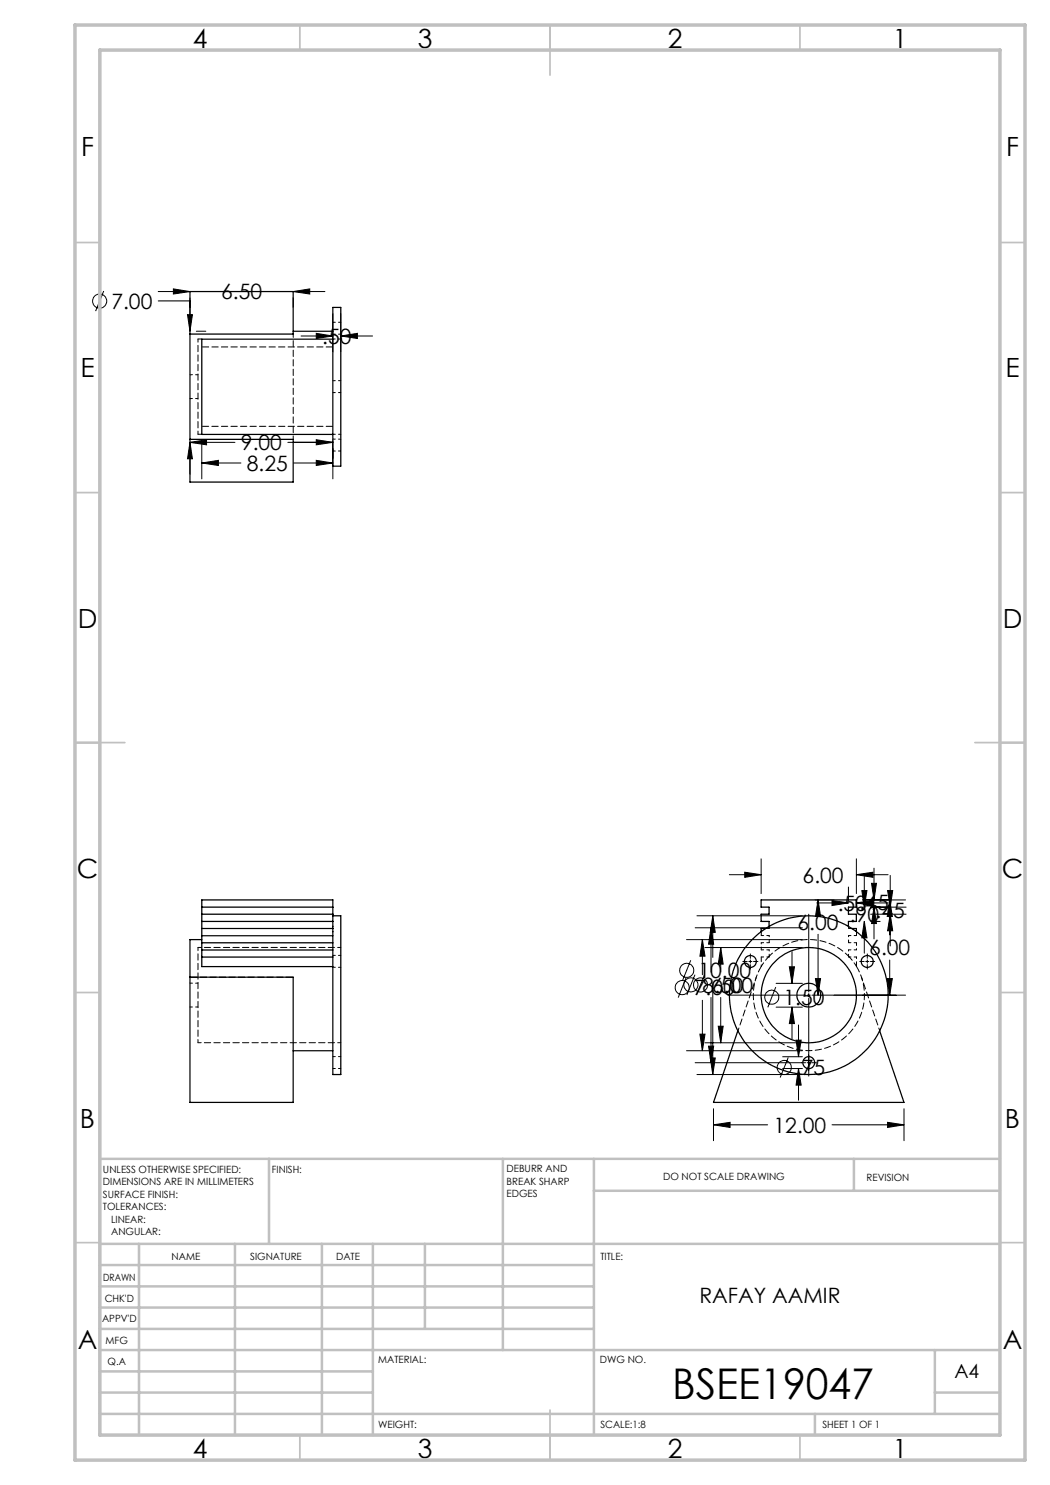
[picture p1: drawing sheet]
<svg xmlns="http://www.w3.org/2000/svg" width="210mm" height="297mm" viewBox="0 0 210 297" stroke-linecap="round" stroke-linejoin="round" font-family="sans-serif">
<g fill="none" stroke="#000" stroke-width=".2">
<path d="M20.7 58.2l-1.6 4M31.6 58.3h6.4M34.7 57.8l3.3 .5-3.3 .5zM38 59.6v6.6M58.6 58.3l3.3-.5v1zM58.6 59.6v1.9M58.6 58.3h6.4M31.6 60.2h6.4M37.5 62.9h1l-.5 3.3zM39.3 66.2h1.9M60.2 67.2h6.4M63.3 66.7l3.3 .5-3.3 .5z"/>
<path d="M66.6 62.8v7.6M68.2 67.2l3.3-.5v1zM68.2 62.8v7.6M68.2 67.2h6.3M38 88.5l.5 3.3h-1zM38 88.5l3.3-.6v1.1zM38 88.5v6.3M38 88.5h9M40.4 92.6l3.3-.5v1zM40.4 88.2v7.6M40.4 92.6h7.8M57.6 88.5h9"/>
<path d="M58.7 92.6h7.9M63.3 87.9l3.3 .6-3.3 .5zM63.3 92.1l3.3 .5-3.3 .5zM66.6 88.2v7.6M145.9 174.9h6.3M148.9 174.4l3.3 .5-3.3 .6zM152.2 171.8v6.9M163 180h3.8M163.6 180l.5 3.3h-1zM163.6 180v1.9M169.7 177.4v2.8M171.3 174.9l3.3-.5v1.1z"/>
<path d="M171.3 171.8v6.9M171.3 174.9h6.3M172.4 178.1h1l-.5 3.3zM172.5 180h8.6M172.9 175.1v6.3M174.3 176.7h1l-.5 3.3zM174.8 173.6v6.4M177.5 178.1h1l-.5 3.3zM177.9 180l.6 3.3h-1.1zM177.9 180v7M178 175.1v6.3M137.2 195.5l-1.6 4"/>
<path d="M137.3 187.9h23.2M138.1 192l-1.6 4.1M139 194.9l-1.6 4.1M139 185.6h21.5M139.4 183.2h21.1M140.5 187.9l.5 3.3h-1zM140.5 187.9v7M140.9 195l-1.6 4M141 189.5h19.5M142.2 185.6l.5 3.2h-1zM142.2 185.6v8.8M142.2 199.5v13"/>
<path d="M142.6 183.2l.5 3.3h-1zM142.6 183.2v8.3M142.6 196.6v18.3M144.1 189.5l.5 3.3h-.9zM144.1 189.5v4.9M144.1 199.5v9.1M145.6 199h15.5M148.6 192.3h.8M149.8 192.3h.6M150.1 190.8v.9M150.1 192v.6M150.1 192.9v.9"/>
<path d="M150.7 192.3h.9M155.2 197.4l-1.6 4.1M155.2 196.7h5.3M157.9 193.4h1l-.5 3.3zM158.4 190.3v6.4M161.4 199h.7M161.7 182.8v15.6M161.7 198.7v.7M161.7 199.7v15.5M162.4 199h18.7M163.1 195.7h1l-.5 3.3zM163.3 180.6h6.4"/>
<path d="M163.6 186.9v12.1M166.4 180.1l3.3 .5-3.3 .5zM171.3 180.6l3.3-.5v1zM171.3 180.6h6.3M171.9 192.3h.9M172.9 184.3l.5 3.3h-1zM172.9 184.3v6.3M173.1 192.3h.7M173.5 190.8v.9M173.5 192v.6M173.5 192.9v.9M174.1 192.3h.8"/>
<path d="M174.1 181.4h7.1M174.1 182.8h7.1M174.1 184.3h1.9M174.8 181.4l.5 3.3h-1zM174.8 181.4v6.4M177.4 195.7h1.1l-.6 3.3zM177.9 192v7M178 182.8l.5 3.4h-1zM178 182.8v6.4M137.3 210.1h23.2M139.4 214.9h21.1M140 206.8h1l-.5 3.3z"/>
<path d="M140.5 200.1v10M141 208.6h19.5M141.7 209.2h1l-.5 3.3zM142.1 211.6h1l-.5 3.3zM143.7 205.2h.9l-.5 3.4zM155.2 201.4h5.3M156.5 213.7h4M156.5 211.3h4M157.7 211.5l-1.7 4M158.4 201.4l.5 3.3h-1zM158.4 201.4v6.4M159.2 208h1l-.5 3.3z"/>
<path d="M159.7 213.7l.5 3.3h-1zM159.7 205v6.3M159.7 213.7v6.4M161.1 212.5h-22.1M161.4 212.5h.7M162.4 212.5h.9M142.7 225l3.3-.5v1zM142.7 221.8v6.3M142.7 225h10.8M166.4 225h14.4M177.5 224.5l3.3 .5-3.3 .5zM180.8 221.8v6.3"/>
<circle cx="19.9" cy="60.2" r="1.41"/>
<circle cx="136.5" cy="197.5" r="1.41"/>
<circle cx="137.3" cy="194.1" r="1.4"/>
<circle cx="138.2" cy="197" r="1.42"/>
<circle cx="140.1" cy="197" r="1.41"/>
<circle cx="154.4" cy="199.4" r="1.4"/>
<circle cx="156.8" cy="213.5" r="1.41"/>
</g>
<g fill="none" stroke="#c0c0c0" stroke-width=".35">
<path d="M60 5v5M110 5v10M160 5v5M15 48.5h5M200 48.5h5M15 98.5h5M200 98.5h5M15 148.5h10M195 148.5h10M15 198.5h5M200 198.5h5M15 248.5h5"/>
<path d="M200 248.5h5M60 287v5M110 282v10M160 287v5"/>
</g>
<g fill="none" stroke="#c0c0c0" stroke-width=".5">
<path d="M53.8 231.8v17M100.6 231.8v38.2M118.8 231.8v55.2M118.8 238.2h81.2M170.8 231.8v6.4M200 231.8h-180v55.2M20 248.8h180M20 257.3h98.8M20 253h98.8M27.8 248.8v38.2M47 248.8v38.2M64.4 248.8v38.2"/>
<path d="M74.6 248.8v38.2M85 248.8v17M20 265.8h98.8M20 261.5h98.8M20 278.5h54.6M20 274.3h54.6M20 270h180M187 278.5h13M187 270v12.8M20 282.8h180M163 282.8v4.2"/>
</g>
<path d="M15 5h190v287h-190zM20 10h180v277h-180z" fill="none" stroke="#c0c0c0" stroke-width=".7"/>
<path d="M34.7 57.8l3.3 .5-3.3 .5zM58.6 58.3l3.3-.5v1zM38 88.5l.5 3.3h-1zM37.5 62.9h1l-.5 3.3zM38 88.5l3.3-.6v1.1zM63.3 87.9l3.3 .6-3.3 .5zM63.3 66.7l3.3 .5-3.3 .5zM68.2 67.2l3.3-.5v1zM63.3 92.1l3.3 .5-3.3 .5zM40.4 92.6l3.3-.5v1zM142.7 225l3.3-.5v1zM177.5 224.5l3.3 .5-3.3 .5zM140 206.8h1l-.5 3.3zM140.5 187.9l.5 3.3h-1zM142.1 211.6h1l-.5 3.3zM142.6 183.2l.5 3.3h-1zM163.1 195.7h1l-.5 3.3zM163.6 180l.5 3.3h-1zM171.3 174.9l3.3-.5v1.1zM148.9 174.4l3.3 .5-3.3 .6zM177.9 180l.6 3.3h-1.1zM177.4 195.7h1.1l-.6 3.3zM177.5 178.1h1l-.5 3.3zM178 182.8l.5 3.4h-1zM174.8 181.4l.5 3.3h-1zM174.3 176.7h1l-.5 3.3zM166.4 180.1l3.3 .5-3.3 .5zM171.3 180.6l3.3-.5v1zM172.4 178.1h1l-.5 3.3zM172.9 184.3l.5 3.3h-1zM143.7 205.2h.9l-.5 3.4zM144.1 189.5l.5 3.3h-.9zM158.4 201.4l.5 3.3h-1zM157.9 193.4h1l-.5 3.3zM141.7 209.2h1l-.5 3.3zM142.2 185.6l.5 3.2h-1zM159.7 213.7l.5 3.3h-1zM159.2 208h1l-.5 3.3z" fill="#000"/>
<g fill="none" stroke="#000" stroke-width=".25">
<path d="M38 58.3h20.6v8.5h-20.6zM38 66.8v21.1M58.6 66.2h8M66.6 67.8v-6.3h1.6v31.7h-1.6v-6.3M66.6 67.8h-26.2v19.1h26.2M66.6 67.8v19.1M38 87.9h20.6v8.5h-20.6zM58.6 88.5h8M38 195.4h20.6v25.1h-20.6zM40.4 187.9h-2.4v7.5M40.4 191.4v1.9h26.2M40.4 191.4h26.2"/>
<path d="M40.4 184.3h26.2M40.4 182.8h26.2M40.4 181.4h26.2M40.4 188.6h26.2M40.4 190h26.2M40.4 187.1h26.2M40.4 185.7h26.2M66.6 183.2h1.6v31.7h-1.6v-29.2M66.6 185.7v-5.7h-26.2v11.4M153.1 185.7h-.9v.6M153.8 185.3v-1h-1.6v-1.5h1.6v-1.4h-1.6v-1.4h19.1v1.4h-1.6v1.4h1.6v1.5h-1.6v1M170.4 185.7h.9v.6"/>
<path d="M58.6 210.1h8M147.6 206.2l-4.9 14.3h38.1l-4.9-14.3"/>
<circle cx="150.1" cy="192.3" r="1.19"/>
<circle cx="161.7" cy="199" r="15.9"/>
<circle cx="161.7" cy="199" r="9.5"/>
<circle cx="161.8" cy="199" r="2.39"/>
<circle cx="173.4" cy="192.3" r="1.18"/>
<circle cx="161.8" cy="212.5" r="1.2"/>
</g>
<path d="M58.6 195.4h-20.6" fill="none" stroke="#000" stroke-width=".2" stroke-dasharray="1.3 .6" stroke-dashoffset="-.2"/>
<path d="M39.6 67.8v19.1M58.6 87.8v-21M39.6 189.5v19M68.2 189.5h-28.6M39.6 208.5h28.6" fill="none" stroke="#000" stroke-width=".2" stroke-dasharray="1.3 .6" stroke-dashoffset=".6"/>
<g fill="none" stroke="#000" stroke-width=".2" stroke-dasharray="1.3 .6" stroke-dashoffset=".8">
<path d="M38 79.7h1.6M39.6 74.9h-1.6M66.6 66.8h1.6M66.6 78.5h1.6M68.2 67.8h-1.6M68.2 64.5h-1.6M68.2 76.1h-1.6M66.6 86.9h1.6M66.6 90.2h1.6M68.2 87.8h-1.6M39.6 196.6h-1.6M66.6 193.5h1.6"/>
<path d="M68.2 191.1h-1.6M152.3 191.4h1.5M152.3 188.5h1.5M153.8 187.1h-1.5M153.8 190h-1.5M169.7 187.1h1.6M169.7 190h1.6M171.3 188.5h-1.6M171.3 191.4h-1.6M38 201.4h1.6M66.6 213.7h1.6M68.2 211.3h-1.6"/>
</g>
<path d="M66.6 69.4h-26.2M66.6 85.3h-26.2" fill="none" stroke="#000" stroke-width=".2" stroke-dasharray="1.3 .6" stroke-dashoffset="-.1"/>
<path d="M40.4 67.8h-.8M39.6 86.9h.8M152.3 187.1v-.8M152.3 193.3l1.4-1.9M153.8 191.2a11.1 11.1 0 0 1 15.9 0M169.9 191.4l1.4 1.9M171.3 186.3v.8" fill="none" stroke="#000" stroke-width=".2" stroke-dasharray="1.3 .6" stroke-dashoffset=".4"/>
<path d="M153.2 185.7h.6M170.4 185.7h-.7" fill="none" stroke="#000" stroke-width=".2" stroke-dasharray="1.3 .6" stroke-dashoffset=".3"/>
<path d="M153.7 191.4l.1-.2M153.8 185.7v-.4M169.7 185.7v-.4M169.7 191.2l.2 .2M171.3 193.3a11.1 11.1 0 0 1-9.5 16.8 11.1 11.1 0 0 1-9.5-16.8" fill="none" stroke="#000" stroke-width=".2" stroke-dasharray="1.3 .6"/>
<path d="M152.3 193.3v-1.9M171.3 191.4v1.9" fill="none" stroke="#000" stroke-width=".2" stroke-dasharray="1.3 .6" stroke-dashoffset=".9"/>
<path d="M151.3 195.4l-3.7 10.8M152.3 190v-1.5M153.8 188.5v-1.4M153.8 191.4v-1.4M169.7 191.4v-1.4M169.7 188.5v-1.4M171.3 188.5v1.5M176 206.2l-3.7-10.8" fill="none" stroke="#000" stroke-width=".2" stroke-dasharray="1.3 .6" stroke-dashoffset=".7"/>
<text font-size="8.5" x="134.4" y="279.7">BSEE19047</text>
<g font-size="5.3">
<text x="38.5" y="9.5">4</text>
<text x="83.5" y="9.5">3</text>
<text x="133.6" y="9.5">2</text>
<text x="178.6" y="9.5">1</text>
<text x="16.2" y="31.3">F</text>
<text x="201.2" y="31.3">F</text>
<text x="16.1" y="75.5">E</text>
<text x="201.1" y="75.5">E</text>
<text x="15.5" y="125.5">D</text>
<text x="200.5" y="125.5">D</text>
<text x="15.4" y="175.5">C</text>
<text x="200.4" y="175.5">C</text>
<text x="16" y="225.5">B</text>
<text x="201" y="225.5">B</text>
<text x="15.5" y="269.8">A</text>
<text x="200.5" y="269.8">A</text>
<text x="38.5" y="291.5">4</text>
<text x="83.5" y="291.5">3</text>
<text x="133.6" y="291.5">2</text>
<text x="178.6" y="291.5">1</text>
</g>
<g font-size="4.2">
<text x="44.2" y="59.9">6.50</text>
<text x="22.3" y="61.8">7.00</text>
<text x="64.4" y="68.8">.50</text>
<text x="48.2" y="90">9.00</text>
<text x="49.4" y="94.2">8.25</text>
<text x="160.5" y="176.5">6.00</text>
<text x="159.5" y="185.9">6.00</text>
<text x="167.5" y="182.2">.50.45</text>
<text x="170" y="184.4">.90</text>
<text x="175.1" y="183.7">.45</text>
<text x="173.9" y="191.1">6.00</text>
<text x="139.7" y="195.6">10.00</text>
<text x="138.8" y="199.1">7.00</text>
<text x="140.5" y="198.5">8.50</text>
<text x="142.5" y="198.5">6.00</text>
<text x="156.7" y="201">1.50</text>
<text x="159.2" y="215">.75</text>
<text x="154.7" y="226.6">12.00</text>
<text x="139.9" y="260.6">RAFAY AAMIR</text>
</g>
<text font-size="3.9" x="190.9" y="275.5">A4</text>
<g font-size="2">
<text x="20.6" y="234.6">UNLESS OTHERWISE SPECIFIED:</text>
<text x="20.6" y="237.1">DIMENSIONS ARE IN MILLIMETERS</text>
<text x="20.6" y="239.6">SURFACE FINISH:</text>
<text x="54.4" y="234.6">FINISH:</text>
<text x="101.3" y="234.5">DEBURR AND</text>
<text x="101.3" y="237">BREAK SHARP</text>
<text x="101.3" y="239.5">EDGES</text>
<text x="132.6" y="236">DO NOT SCALE DRAWING</text>
<text x="173.3" y="236.2">REVISION</text>
<text x="20.6" y="242.1">TOLERANCES:</text>
<text x="22.2" y="244.6">LINEAR:</text>
<text x="22.2" y="247.1">ANGULAR:</text>
<text x="34.3" y="252">NAME</text>
<text x="50" y="251.9">SIGNATURE</text>
<text x="67.2" y="251.9">DATE</text>
<text x="120.1" y="251.9">TITLE:</text>
<text x="20.6" y="256.1">DRAWN</text>
<text x="20.9" y="260.3">CHK'D</text>
<text x="20.4" y="264.4">APPV'D</text>
<text x="21.1" y="268.8">MFG</text>
<text x="21.5" y="273">Q.A</text>
<text x="75.6" y="272.5">MATERIAL:</text>
<text x="120" y="272.5">DWG NO.</text>
<text x="75.6" y="285.5">WEIGHT:</text>
<text x="120.1" y="285.6">SCALE:1:8</text>
<text x="164.5" y="285.6">SHEET 1 OF 1</text>
</g>
</svg>
